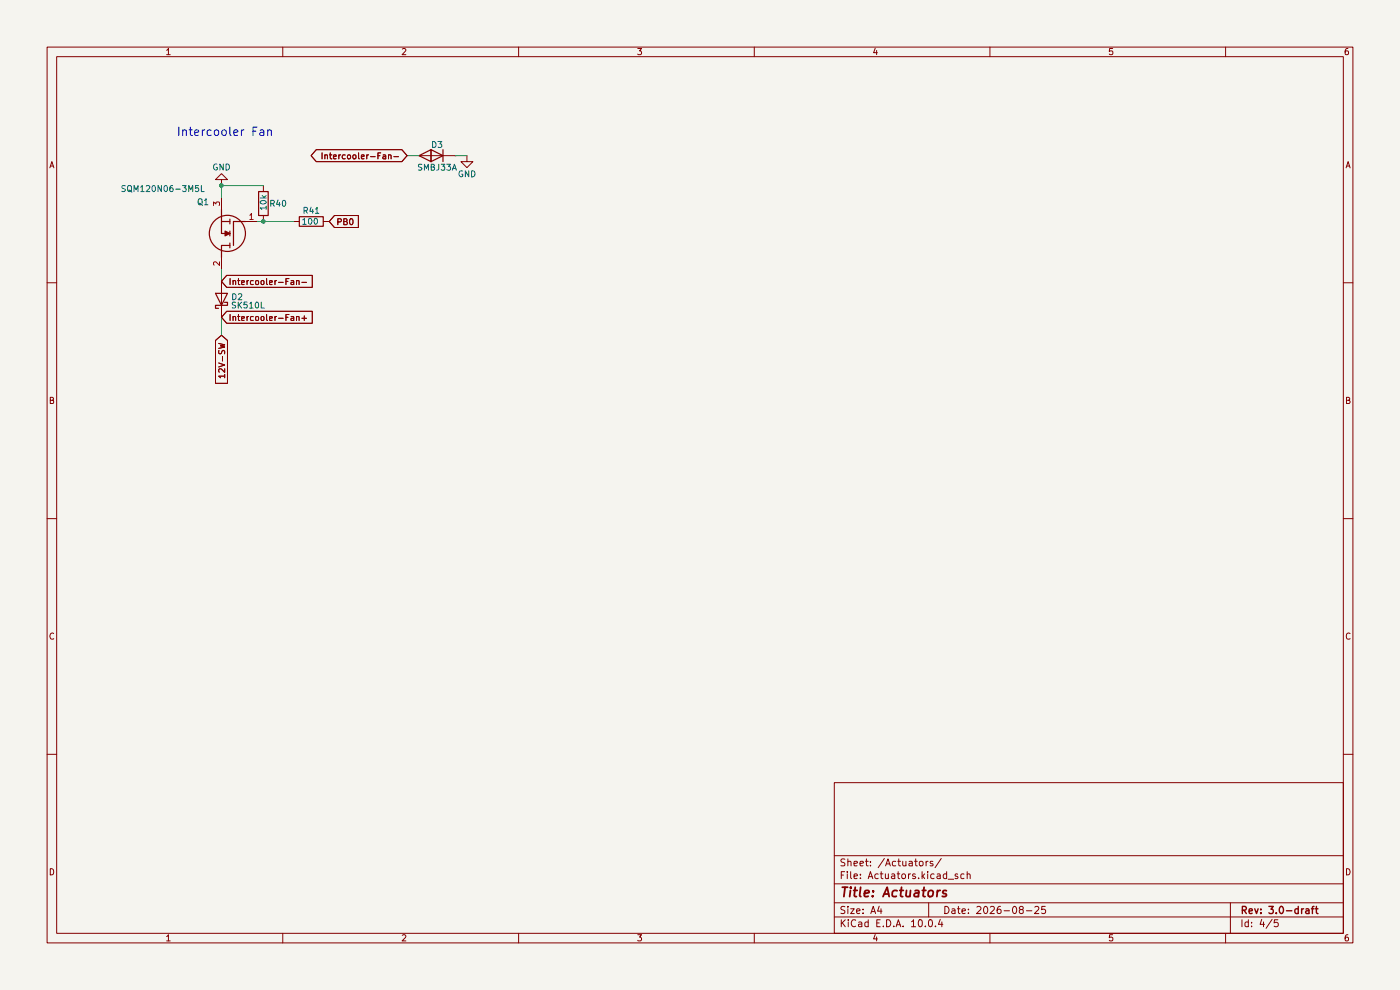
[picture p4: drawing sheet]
(kicad_sch
 (version 20260306)
 (generator "eeschema")
 (generator_version "10.0")
 (paper "A4")
 (title_block
  (title "Actuators")
  (date "2026-08-25")
  (rev "3.0-draft"))
 (lib_symbols
  (symbol "Device:D_Schottky"
   (pin_numbers (hide yes))
   (pin_names
    (offset 1.016) (hide yes)) (exclude_from_sim no) (in_bom yes) (on_board yes)
   (in_pos_files yes)
   (duplicate_pin_numbers_are_jumpers no)
   (property "Reference" "D" (at 0 2.54 0) (show_name no) (do_not_autoplace no) (effects (font (size 1.27 1.27))))
   (property "Value" "D_Schottky" (at 0 -2.54 0) (show_name no) (do_not_autoplace no) (effects (font (size 1.27 1.27))))
   (property "Footprint" "" (at 0 0 0) (show_name no) (do_not_autoplace no) (hide yes) (effects (font (size 1.27 1.27))))
   (property "Datasheet" "" (at 0 0 0) (show_name no) (do_not_autoplace no) (hide yes) (effects (font (size 1.27 1.27))))
   (property "Description" "Schottky diode" (at 0 0 0) (show_name no) (do_not_autoplace no) (hide yes) (effects (font (size 1.27 1.27))))
   (symbol "D_Schottky_0_1"
    (polyline (pts (xy -1.905 0.635) (xy -1.905 1.27) (xy -1.27 1.27) (xy -1.27 -1.27) (xy -0.635 -1.27) (xy -0.635 -0.635)) (stroke (width 0.254) (type default)) (fill (type none)))
    (polyline (pts (xy 1.27 1.27) (xy 1.27 -1.27) (xy -1.27 0) (xy 1.27 1.27)) (stroke (width 0.254) (type default)) (fill (type none)))
    (polyline (pts (xy 1.27 0) (xy -1.27 0)) (stroke (width 0) (type default)) (fill (type none))))
   (symbol "D_Schottky_1_1"
    (pin passive line (at -3.81 0 0) (length 2.54) (name "K" (effects (font (size 1.27 1.27)))) (number "1" (effects (font (size 1.27 1.27)))))
    (pin passive line (at 3.81 0 180) (length 2.54) (name "A" (effects (font (size 1.27 1.27)))) (number "2" (effects (font (size 1.27 1.27))))))
   (embedded_fonts no))
  (symbol "Device:D_TVS"
   (pin_numbers (hide yes))
   (pin_names
    (offset 0) (hide yes)) (exclude_from_sim no) (in_bom yes) (on_board yes)
   (in_pos_files yes)
   (duplicate_pin_numbers_are_jumpers no)
   (property "Reference" "D" (at 2.54 1.27 0) (show_name no) (do_not_autoplace no) (effects (font (size 1.27 1.27)) (justify left)))
   (property "Value" "D_TVS" (at 2.54 -1.27 0) (show_name no) (do_not_autoplace no) (effects (font (size 1.27 1.27)) (justify left)))
   (property "Footprint" "Diode_SMD:D_SMB" (at 0 0 0) (show_name no) (do_not_autoplace no) (hide yes) (effects (font (size 1.27 1.27))))
   (property "Datasheet" "" (at 0 0 0) (show_name no) (do_not_autoplace no) (hide yes) (effects (font (size 1.27 1.27))))
   (property "Description" "TVS, Pin1=Kathode oben" (at 0 0 0) (show_name no) (do_not_autoplace no) (hide yes) (effects (font (size 1.27 1.27))))
   (symbol "D_TVS_0_1"
    (polyline (pts (xy -1.27 1.27) (xy 1.27 1.27) (xy 0 3.81) (xy -1.27 1.27)) (stroke (width 0.254) (type default)) (fill (type none)))
    (polyline (pts (xy -1.27 1.27) (xy 1.27 1.27) (xy 0 -1.27) (xy -1.27 1.27)) (stroke (width 0.254) (type default)) (fill (type none)))
    (polyline (pts (xy -1.27 -1.27) (xy 1.27 -1.27)) (stroke (width 0.254) (type default)) (fill (type none)))
    (polyline (pts (xy 0 -3.81) (xy 0 3.81)) (stroke (width 0) (type default)) (fill (type none))))
   (symbol "D_TVS_1_1"
    (pin passive line (at 0 3.81 270) (length 0) (name "~" (effects (font (size 1.27 1.27)))) (number "1" (effects (font (size 1.27 1.27)))))
    (pin passive line (at 0 -3.81 90) (length 0) (name "~" (effects (font (size 1.27 1.27)))) (number "2" (effects (font (size 1.27 1.27))))))
   (embedded_fonts no))
  (symbol "Device:R"
   (pin_numbers (hide yes))
   (pin_names
    (offset 0)) (exclude_from_sim no) (in_bom yes) (on_board yes)
   (in_pos_files yes)
   (duplicate_pin_numbers_are_jumpers no)
   (property "Reference" "R" (at 2.032 0 90) (show_name no) (do_not_autoplace no) (effects (font (size 1.27 1.27))))
   (property "Value" "R" (at 0 0 90) (show_name no) (do_not_autoplace no) (effects (font (size 1.27 1.27))))
   (property "Footprint" "" (at -1.778 0 90) (show_name no) (do_not_autoplace no) (hide yes) (effects (font (size 1.27 1.27))))
   (property "Datasheet" "" (at 0 0 0) (show_name no) (do_not_autoplace no) (hide yes) (effects (font (size 1.27 1.27))))
   (property "Description" "Resistor" (at 0 0 0) (show_name no) (do_not_autoplace no) (hide yes) (effects (font (size 1.27 1.27))))
   (symbol "R_0_1"
    (rectangle (start -1.016 -2.54) (end 1.016 2.54) (stroke (width 0.254) (type default)) (fill (type none))))
   (symbol "R_1_1"
    (pin passive line (at 0 3.81 270) (length 1.27) (name "" (effects (font (size 1.27 1.27)))) (number "1" (effects (font (size 1.27 1.27)))))
    (pin passive line (at 0 -3.81 90) (length 1.27) (name "" (effects (font (size 1.27 1.27)))) (number "2" (effects (font (size 1.27 1.27))))))
   (embedded_fonts no))
  (symbol "KiCad-slef:IRLB8721PBF"
   (pin_names (hide yes)) (exclude_from_sim no) (in_bom yes) (on_board yes)
   (in_pos_files yes)
   (duplicate_pin_numbers_are_jumpers no)
   (property "Reference" "Q" (at 11.43 3.81 0) (show_name no) (do_not_autoplace no) (effects (font (size 1.27 1.27)) (justify left top)))
   (property "Value" "IRLB8721PBF" (at 11.43 1.27 0) (show_name no) (do_not_autoplace no) (effects (font (size 1.27 1.27)) (justify left top)))
   (property "Footprint" "TO254P483X1016X1994-3P" (at 11.43 -98.73 0) (show_name no) (do_not_autoplace no) (hide yes) (effects (font (size 1.27 1.27)) (justify left top)))
   (property "Datasheet" "http://uk.rs-online.com/web/p/products/7259322" (at 11.43 -198.73 0) (show_name no) (do_not_autoplace no) (hide yes) (effects (font (size 1.27 1.27)) (justify left top)))
   (property "Description" "Infineon IRLB8721PBF N-Channel MOSFET, 62 A, 30 V HEXFET, 3-Pin TO-220AB" (at 0 0 0) (show_name no) (do_not_autoplace no) (hide yes) (effects (font (size 1.27 1.27))))
   (property "Height" "4.83" (at 11.43 -398.73 0) (show_name no) (do_not_autoplace no) (hide yes) (effects (font (size 1.27 1.27)) (justify left top)))
   (property "Manufacturer_Name" "Infineon" (at 11.43 -498.73 0) (show_name no) (do_not_autoplace no) (hide yes) (effects (font (size 1.27 1.27)) (justify left top)))
   (property "Manufacturer_Part_Number" "IRLB8721PBF" (at 11.43 -598.73 0) (show_name no) (do_not_autoplace no) (hide yes) (effects (font (size 1.27 1.27)) (justify left top)))
   (property "Mouser Part Number" "942-IRLB8721PBF" (at 11.43 -698.73 0) (show_name no) (do_not_autoplace no) (hide yes) (effects (font (size 1.27 1.27)) (justify left top)))
   (property "Mouser Price/Stock" "https://www.mouser.co.uk/ProductDetail/Infineon-Technologies/IRLB8721PBF?qs=9%252BKlkBgLFf0T58WYx%2FAl5A%3D%3D" (at 11.43 -798.73 0) (show_name no) (do_not_autoplace no) (hide yes) (effects (font (size 1.27 1.27)) (justify left top)))
   (property "Arrow Part Number" "IRLB8721PBF" (at 11.43 -898.73 0) (show_name no) (do_not_autoplace no) (hide yes) (effects (font (size 1.27 1.27)) (justify left top)))
   (property "Arrow Price/Stock" "https://www.arrow.com/en/products/irlb8721pbf/infineon-technologies-ag?utm_currency=USD&region=europe" (at 11.43 -998.73 0) (show_name no) (do_not_autoplace no) (hide yes) (effects (font (size 1.27 1.27)) (justify left top)))
   (symbol "IRLB8721PBF_1_1"
    (polyline (pts (xy 2.54 0) (xy 5.08 0)) (stroke (width 0.254) (type default)) (fill (type none)))
    (polyline (pts (xy 5.08 5.08) (xy 5.08 0)) (stroke (width 0.254) (type default)) (fill (type none)))
    (polyline (pts (xy 5.842 5.588) (xy 5.842 4.572)) (stroke (width 0.254) (type default)) (fill (type none)))
    (polyline (pts (xy 5.842 2.54) (xy 6.858 3.048) (xy 6.858 2.032) (xy 5.842 2.54)) (stroke (width 0.254) (type default)) (fill (type outline)))
    (polyline (pts (xy 5.842 2.032) (xy 5.842 3.048)) (stroke (width 0.254) (type default)) (fill (type none)))
    (polyline (pts (xy 5.842 0) (xy 7.62 0)) (stroke (width 0.254) (type default)) (fill (type none)))
    (polyline (pts (xy 5.842 -0.508) (xy 5.842 0.508)) (stroke (width 0.254) (type default)) (fill (type none)))
    (circle (center 6.35 2.54) (radius 3.81) (stroke (width 0.254) (type default)) (fill (type none)))
    (polyline (pts (xy 7.62 5.08) (xy 5.842 5.08)) (stroke (width 0.254) (type default)) (fill (type none)))
    (polyline (pts (xy 7.62 5.08) (xy 7.62 7.62)) (stroke (width 0.254) (type default)) (fill (type none)))
    (polyline (pts (xy 7.62 2.54) (xy 5.842 2.54)) (stroke (width 0.254) (type default)) (fill (type none)))
    (polyline (pts (xy 7.62 2.54) (xy 7.62 -2.54)) (stroke (width 0.254) (type default)) (fill (type none)))
    (pin passive line (at 0 0 0) (length 2.54) (name "G" (effects (font (size 1.27 1.27)))) (number "1" (effects (font (size 1.27 1.27)))))
    (pin passive line (at 7.62 10.16 270) (length 2.54) (name "D" (effects (font (size 1.27 1.27)))) (number "2" (effects (font (size 1.27 1.27)))))
    (pin passive line (at 7.62 -5.08 90) (length 2.54) (name "S" (effects (font (size 1.27 1.27)))) (number "3" (effects (font (size 1.27 1.27))))))
   (embedded_fonts no))
  (symbol "power:GND"
   (power global)
   (pin_names
    (offset 0)) (exclude_from_sim no) (in_bom yes) (on_board yes)
   (in_pos_files yes)
   (duplicate_pin_numbers_are_jumpers no)
   (property "Reference" "#PWR" (at 0 -6.35 0) (show_name no) (do_not_autoplace no) (hide yes) (effects (font (size 1.27 1.27))))
   (property "Value" "GND" (at 0 -3.81 0) (show_name no) (do_not_autoplace no) (effects (font (size 1.27 1.27))))
   (property "Footprint" "" (at 0 0 0) (show_name no) (do_not_autoplace no) (hide yes) (effects (font (size 1.27 1.27))))
   (property "Datasheet" "" (at 0 0 0) (show_name no) (do_not_autoplace no) (hide yes) (effects (font (size 1.27 1.27))))
   (property "Description" "Power symbol creates a global label with name \"GND\" , ground" (at 0 0 0) (show_name no) (do_not_autoplace no) (hide yes) (effects (font (size 1.27 1.27))))
   (symbol "GND_0_1"
    (polyline (pts (xy 0 0) (xy 0 -1.27) (xy 1.27 -1.27) (xy 0 -2.54) (xy -1.27 -1.27) (xy 0 -1.27)) (stroke (width 0) (type default)) (fill (type none))))
   (symbol "GND_1_1"
    (pin power_in line (at 0 0 270) (length 0) (hide yes) (name "GND" (effects (font (size 1.27 1.27)))) (number "1" (effects (font (size 1.27 1.27))))))
   (embedded_fonts no)))
 (text "Intercooler Fan"
  (exclude_from_sim no)
  (at 47.752 28.194 0)
  (effects (font (size 1.778 1.778))))
 (junction
  (at 46.99 39.37)
  (diameter 0)
  (color 0 0 0 0))
 (junction
  (at 55.88 46.99)
  (diameter 0)
  (color 0 0 0 0))
 (wire
  (pts (xy 46.99 57.15) (xy 46.99 59.69))
  (stroke (width 0) (type default)))
 (wire
  (pts (xy 46.99 67.31) (xy 46.99 71.12))
  (stroke (width 0) (type default)))
 (wire
  (pts (xy 55.88 46.99) (xy 62.23 46.99))
  (stroke (width 0) (type default)))
 (wire
  (pts (xy 54.61 46.99) (xy 55.88 46.99))
  (stroke (width 0) (type default)))
 (wire
  (pts (xy 46.99 39.37) (xy 55.88 39.37))
  (stroke (width 0) (type default)))
 (wire
  (pts (xy 96.52 33.02) (xy 99.06 33.02))
  (stroke (width 0) (type default)))
 (wire
  (pts (xy 88.9 33.02) (xy 86.36 33.02))
  (stroke (width 0) (type default)))
 (wire
  (pts (xy 46.99 39.37) (xy 46.99 41.91))
  (stroke (width 0) (type default)))
 (global_label "Intercooler-Fan-"
  (shape bidirectional)
  (at 86.36 33.02 180)
  (fields_autoplaced yes)
  (effects (font (size 1.27 1.27)) (justify right))
  (property "Intersheetrefs" "${INTERSHEET_REFS}" (at 86.36 33.02 0) (hide yes) (show_name no) (do_not_autoplace no) (effects (font (size 1.27 1.27)) (justify right))))
 (global_label "12V-SW"
  (shape input)
  (at 46.99 71.12 270)
  (fields_autoplaced yes)
  (effects (font (size 1.27 1.27)) (justify right))
  (property "Intersheetrefs" "${INTERSHEET_REFS}" (at 46.99 78.0361 90) (hide yes) (show_name no) (do_not_autoplace no) (effects (font (size 1.27 1.27)) (justify right))))
 (global_label "Intercooler-Fan-"
  (shape input)
  (at 46.99 59.69 0)
  (fields_autoplaced yes)
  (effects (font (size 1.27 1.27)) (justify left))
  (property "Intersheetrefs" "${INTERSHEET_REFS}" (at 66.7875 59.69 0) (hide yes) (show_name no) (do_not_autoplace no) (effects (font (size 1.27 1.27)) (justify left))))
 (global_label "PB0"
  (shape input)
  (at 69.85 46.99 0)
  (fields_autoplaced yes)
  (effects (font (size 1.27 1.27)) (justify left))
  (property "Intersheetrefs" "${INTERSHEET_REFS}" (at 76.5847 46.99 0) (hide yes) (show_name no) (do_not_autoplace no) (effects (font (size 1.27 1.27)) (justify left))))
 (global_label "Intercooler-Fan+"
  (shape input)
  (at 46.99 67.31 0)
  (fields_autoplaced yes)
  (effects (font (size 1.27 1.27)) (justify left))
  (property "Intersheetrefs" "${INTERSHEET_REFS}" (at 66.7875 67.31 0) (hide yes) (show_name no) (do_not_autoplace no) (effects (font (size 1.27 1.27)) (justify left))))
 (symbol
  (lib_id "Device:R")
  (at 55.88 43.18 180)
  (unit 1)
  (body_style 1)
  (exclude_from_sim no)
  (in_bom yes)
  (on_board yes)
  (in_pos_files yes)
  (dnp no)
  (property "Reference" "R40" (at 60.96 43.18 0) (show_name no) (do_not_autoplace no) (effects (font (size 1.27 1.27)) (justify left)))
  (property "Value" "10k" (at 55.88 41.148 90) (show_name no) (do_not_autoplace no) (effects (font (size 1.27 1.27)) (justify left)))
  (property "Footprint" "Resistor_SMD:R_1206_3216Metric" (at 57.658 43.18 90) (hide yes) (show_name no) (do_not_autoplace no) (effects (font (size 1.27 1.27))))
  (property "Datasheet" "" (at 55.88 43.18 0) (hide yes) (show_name no) (do_not_autoplace no) (effects (font (size 1.27 1.27))))
  (property "Description" "Widerstand 10k ±1% 0.25W 1206 AEC-Q200" (at 55.88 43.18 0) (hide yes) (show_name no) (do_not_autoplace no) (effects (font (size 1.27 1.27))))
  (property "Digikey Part Number" "13-RC1206FR-7W10KLTR-ND" (at 55.88 43.18 0) (hide yes) (show_name no) (do_not_autoplace no) (effects (font (size 1.27 1.27))))
  (property "Manufacturer_Name" "Yageo" (at 55.88 43.18 0) (hide yes) (show_name no) (do_not_autoplace no) (effects (font (size 1.27 1.27))))
  (property "Manufacturer_Part_Number" "RC1206FR-7W10KL" (at 55.88 43.18 0) (hide yes) (show_name no) (do_not_autoplace no) (effects (font (size 1.27 1.27))))
  (property "URL" "https://www.digikey.com/en/products/detail/yageo/RC1206FR-7W10KL/12698813" (at 55.88 43.18 0) (hide yes) (show_name no) (do_not_autoplace no) (effects (font (size 1.27 1.27))))
  (property "Supplier" "DigiKey" (at 55.88 43.18 0) (hide yes) (show_name no) (do_not_autoplace no) (effects (font (size 1.27 1.27))))
  (pin "1")
  (pin "2")
  (instances (project "ECU" (path "" (reference "R109") (unit 1))) (project "sensor-module" (path "" (reference "R40") (unit 1)))))
 (symbol
  (lib_id "power:GND")
  (at 46.99 39.37 180)
  (unit 1)
  (body_style 1)
  (exclude_from_sim no)
  (in_bom yes)
  (on_board yes)
  (in_pos_files yes)
  (dnp no)
  (property "Reference" "#PWR058" (at 46.99 33.02 0) (hide yes) (show_name no) (do_not_autoplace no) (effects (font (size 1.27 1.27))))
  (property "Value" "GND" (at 46.99 35.47 0) (show_name no) (do_not_autoplace no) (effects (font (size 1.27 1.27))))
  (property "Footprint" "" (at 46.99 39.37 0) (hide yes) (show_name no) (do_not_autoplace no) (effects (font (size 1.27 1.27))))
  (property "Datasheet" "" (at 46.99 39.37 0) (hide yes) (show_name no) (do_not_autoplace no) (effects (font (size 1.27 1.27))))
  (property "Description" "" (at 46.99 39.37 0) (hide yes) (show_name no) (do_not_autoplace no) (effects (font (size 1.27 1.27))))
  (pin "1")
  (instances (project "ECU" (path "" (reference "#PWR0207") (unit 1))) (project "sensor-module" (path "" (reference "#PWR058") (unit 1)))))
 (symbol
  (lib_id "Device:D_TVS")
  (at 92.71 33.02 90)
  (unit 1)
  (body_style 1)
  (exclude_from_sim no)
  (in_bom yes)
  (on_board yes)
  (in_pos_files yes)
  (dnp no)
  (property "Reference" "D3" (at 92.71 30.72 90) (show_name no) (do_not_autoplace no) (effects (font (size 1.27 1.27))))
  (property "Value" "SMBJ33A" (at 92.71 35.52 90) (show_name no) (do_not_autoplace no) (effects (font (size 1.27 1.27))))
  (property "Footprint" "Diode_SMD:D_SMB" (at 92.71 33.02 0) (hide yes) (show_name no) (do_not_autoplace no) (effects (font (size 1.27 1.27)) (justify left)))
  (property "Datasheet" "" (at 92.71 33.02 0) (hide yes) (show_name no) (do_not_autoplace no) (effects (font (size 1.27 1.27)) (justify left)))
  (property "Description" "TVS 33V unidirektional 600W SMB" (at 92.71 33.02 0) (hide yes) (show_name no) (do_not_autoplace no) (effects (font (size 1.27 1.27)) (justify left)))
  (property "Digikey Part Number" "SMBJ33ALFCT-ND" (at 92.71 33.02 0) (hide yes) (show_name no) (do_not_autoplace no) (effects (font (size 1.27 1.27))))
  (property "Manufacturer_Part_Number" "SMBJ33A" (at 92.71 33.02 0) (hide yes) (show_name no) (do_not_autoplace no) (effects (font (size 1.27 1.27))))
  (property "Manufacturer_Name" "Littelfuse" (at 92.71 33.02 0) (hide yes) (show_name no) (do_not_autoplace no) (effects (font (size 1.27 1.27))))
  (property "Supplier" "DigiKey" (at 92.71 33.02 0) (hide yes) (show_name no) (do_not_autoplace no) (effects (font (size 1.27 1.27))))
  (pin "1")
  (pin "2")
  (instances (project "ECU" (path "" (reference "D220") (unit 1))) (project "sensor-module" (path "" (reference "D3") (unit 1)))))
 (symbol
  (lib_id "KiCad-slef:IRLB8721PBF")
  (at 54.61 46.99 180)
  (unit 1)
  (body_style 1)
  (exclude_from_sim no)
  (in_bom yes)
  (on_board yes)
  (in_pos_files yes)
  (dnp no)
  (fields_autoplaced yes)
  (property "Reference" "Q1" (at 44.45 42.85 0) (show_name no) (do_not_autoplace no) (effects (font (size 1.27 1.27)) (justify left)))
  (property "Value" "SQM120N06-3M5L" (at 43.55 40.05 0) (show_name no) (do_not_autoplace no) (effects (font (size 1.27 1.27)) (justify left)))
  (property "Footprint" "Package_TO_SOT_SMD:TO-263-2" (at 43.18 -51.74 0) (hide yes) (show_name no) (do_not_autoplace no) (effects (font (size 1.27 1.27)) (justify left top)))
  (property "Datasheet" "http://uk.rs-online.com/web/p/products/7259322" (at 43.18 -151.74 0) (hide yes) (show_name no) (do_not_autoplace no) (effects (font (size 1.27 1.27)) (justify left top)))
  (property "Description" "SQM120N06-3M5L" (at 54.61 46.99 0) (hide yes) (show_name no) (do_not_autoplace no) (effects (font (size 1.27 1.27))))
  (property "Height" "4.83" (at 43.18 -351.74 0) (hide yes) (show_name no) (do_not_autoplace no) (effects (font (size 1.27 1.27)) (justify left top)))
  (property "Manufacturer_Name" "Vishay Siliconix" (at 43.18 -451.74 0) (hide yes) (show_name no) (do_not_autoplace no) (effects (font (size 1.27 1.27)) (justify left top)))
  (property "Manufacturer_Part_Number" "SQM120N06-3M5L_GE3" (at 43.18 -551.74 0) (hide yes) (show_name no) (do_not_autoplace no) (effects (font (size 1.27 1.27)) (justify left top)))
  (property "Mouser Part Number" "942-IRLB8721PBF" (at 43.18 -651.74 0) (hide yes) (show_name no) (do_not_autoplace no) (effects (font (size 1.27 1.27)) (justify left top)))
  (property "Mouser Price/Stock" "https://www.mouser.co.uk/ProductDetail/Infineon-Technologies/IRLB8721PBF?qs=9%252BKlkBgLFf0T58WYx%2FAl5A%3D%3D" (at 43.18 -751.74 0) (hide yes) (show_name no) (do_not_autoplace no) (effects (font (size 1.27 1.27)) (justify left top)))
  (property "Arrow Part Number" "IRLB8721PBF" (at 43.18 -851.74 0) (hide yes) (show_name no) (do_not_autoplace no) (effects (font (size 1.27 1.27)) (justify left top)))
  (property "Arrow Price/Stock" "https://www.arrow.com/en/products/irlb8721pbf/infineon-technologies-ag?utm_currency=USD&region=europe" (at 43.18 -951.74 0) (hide yes) (show_name no) (do_not_autoplace no) (effects (font (size 1.27 1.27)) (justify left top)))
  (property "BOM Comments" "Ersatz: IPB80N06S4L-07 discontinued (Infineon PCN 2023)" (at 54.61 46.99 0) (hide yes) (show_name no) (do_not_autoplace no) (effects (font (size 1.27 1.27))))
  (property "Digikey Part Number" "SQM120N06-3M5L_GE3CT-ND" (at 54.61 46.99 0) (hide yes) (show_name no) (do_not_autoplace no) (effects (font (size 1.27 1.27))))
  (property "Supplier" "DigiKey" (at 54.61 46.99 0) (hide yes) (show_name no) (do_not_autoplace no) (effects (font (size 1.27 1.27))))
  (pin "1")
  (pin "3")
  (pin "2")
  (instances (project "ECU" (path "" (reference "Q7") (unit 1))) (project "sensor-module" (path "" (reference "Q1") (unit 1)))))
 (symbol
  (lib_id "Device:D_Schottky")
  (at 46.99 63.5 90)
  (unit 1)
  (body_style 1)
  (exclude_from_sim no)
  (in_bom yes)
  (on_board yes)
  (in_pos_files yes)
  (dnp no)
  (property "Reference" "D2" (at 50.292 62.992 90) (show_name no) (do_not_autoplace no) (effects (font (size 1.27 1.27))))
  (property "Value" "SK510L" (at 52.578 64.77 90) (show_name no) (do_not_autoplace no) (effects (font (size 1.27 1.27))))
  (property "Footprint" "Diode_SMD:D_SMC" (at 46.99 63.5 0) (hide yes) (show_name no) (do_not_autoplace no) (effects (font (size 1.27 1.27))))
  (property "Datasheet" "" (at 46.99 63.5 0) (hide yes) (show_name no) (do_not_autoplace no) (effects (font (size 1.27 1.27))))
  (property "Description" "Schottky 5A 100V SMC" (at 46.99 63.5 0) (hide yes) (show_name no) (do_not_autoplace no) (effects (font (size 1.27 1.27))))
  (property "Digikey Part Number" "SK510L-TPMSCT-ND" (at 46.99 63.5 0) (hide yes) (show_name no) (do_not_autoplace no) (effects (font (size 1.27 1.27))))
  (property "Manufacturer_Name" "MCC" (at 46.99 63.5 0) (hide yes) (show_name no) (do_not_autoplace no) (effects (font (size 1.27 1.27))))
  (property "Manufacturer_Part_Number" "SK510L-TP" (at 46.99 63.5 0) (hide yes) (show_name no) (do_not_autoplace no) (effects (font (size 1.27 1.27))))
  (property "URL" "https://www.digikey.com/product-detail/en/diodes-incorporated/DFLS2100-7/DFLS2100-7DICT-ND/3451552" (at 46.99 63.5 0) (hide yes) (show_name no) (do_not_autoplace no) (effects (font (size 1.27 1.27))))
  (property "BOM Comments" "Ersatz fuer SS5P10 (TO-277-Package passte nicht zu SMC-Footprint)" (at 46.99 63.5 0) (hide yes) (show_name no) (do_not_autoplace no) (effects (font (size 1.27 1.27))))
  (property "Supplier" "DigiKey" (at 46.99 63.5 0) (hide yes) (show_name no) (do_not_autoplace no) (effects (font (size 1.27 1.27))))
  (pin "1")
  (pin "2")
  (instances (project "ECU" (path "" (reference "D31") (unit 1))) (project "sensor-module" (path "" (reference "D2") (unit 1)))))
 (symbol
  (lib_id "power:GND")
  (at 99.06 33.02 0)
  (unit 1)
  (body_style 1)
  (exclude_from_sim no)
  (in_bom no)
  (on_board yes)
  (in_pos_files yes)
  (dnp no)
  (property "Reference" "#PWR059" (at 99.06 29.21 0) (hide yes) (show_name no) (do_not_autoplace no) (effects (font (size 1.27 1.27)) (justify left)))
  (property "Value" "GND" (at 99.06 36.92 0) (show_name no) (do_not_autoplace no) (effects (font (size 1.27 1.27))))
  (property "Footprint" "" (at 99.06 33.02 0) (hide yes) (show_name no) (do_not_autoplace no) (effects (font (size 1.27 1.27)) (justify left)))
  (property "Datasheet" "" (at 99.06 33.02 0) (hide yes) (show_name no) (do_not_autoplace no) (effects (font (size 1.27 1.27)) (justify left)))
  (property "Description" "" (at 99.06 33.02 0) (hide yes) (show_name no) (do_not_autoplace no) (effects (font (size 1.27 1.27)) (justify left)))
  (pin "1")
  (instances (project "ECU" (path "" (reference "#PWR1308") (unit 1))) (project "sensor-module" (path "" (reference "#PWR059") (unit 1)))))
 (symbol
  (lib_id "Device:R")
  (at 66.04 46.99 90)
  (unit 1)
  (body_style 1)
  (exclude_from_sim no)
  (in_bom yes)
  (on_board yes)
  (in_pos_files yes)
  (dnp no)
  (property "Reference" "R41" (at 66.04 44.69 90) (show_name no) (do_not_autoplace no) (effects (font (size 1.27 1.27))))
  (property "Value" "100" (at 65.786 46.99 90) (show_name no) (do_not_autoplace no) (effects (font (size 1.27 1.27))))
  (property "Footprint" "KiCad-self:ERJ6ENF1000V" (at 66.04 48.768 90) (hide yes) (show_name no) (do_not_autoplace no) (effects (font (size 1.27 1.27))))
  (property "Datasheet" "http://docs-europe.electrocomponents.com/webdocs/13ba/0900766b813ba21b.pdf" (at 66.04 46.99 0) (hide yes) (show_name no) (do_not_autoplace no) (effects (font (size 1.27 1.27))))
  (property "Description" "Widerstand 100Ω ±1% 0.125W 0805" (at 66.04 46.99 0) (hide yes) (show_name no) (do_not_autoplace no) (effects (font (size 1.27 1.27))))
  (property "Height" "0.7" (at 462.23 33.02 0) (hide yes) (show_name no) (do_not_autoplace no) (effects (font (size 1.27 1.27)) (justify left top)))
  (property "Manufacturer_Name" "Panasonic" (at 562.23 33.02 0) (hide yes) (show_name no) (do_not_autoplace no) (effects (font (size 1.27 1.27)) (justify left top)))
  (property "Manufacturer_Part_Number" "ERJ-6ENF1000V" (at 662.23 33.02 0) (hide yes) (show_name no) (do_not_autoplace no) (effects (font (size 1.27 1.27)) (justify left top)))
  (property "Mouser Part Number" "" (at 762.23 33.02 0) (hide yes) (show_name no) (do_not_autoplace no) (effects (font (size 1.27 1.27)) (justify left top)))
  (property "Mouser Price/Stock" "" (at 862.23 33.02 0) (hide yes) (show_name no) (do_not_autoplace no) (effects (font (size 1.27 1.27)) (justify left top)))
  (property "Arrow Part Number" "ERJ6ENF1000V" (at 962.23 33.02 0) (hide yes) (show_name no) (do_not_autoplace no) (effects (font (size 1.27 1.27)) (justify left top)))
  (property "Arrow Price/Stock" "https://www.arrow.com/en/products/erj-6enf1000v/panasonic?region=nac" (at 1062.23 33.02 0) (hide yes) (show_name no) (do_not_autoplace no) (effects (font (size 1.27 1.27)) (justify left top)))
  (property "Digikey Part Number" "P100CCT-ND" (at 66.04 46.99 0) (hide yes) (show_name no) (do_not_autoplace no) (effects (font (size 1.27 1.27))))
  (property "Supplier" "DigiKey" (at 66.04 46.99 0) (hide yes) (show_name no) (do_not_autoplace no) (effects (font (size 1.27 1.27))))
  (pin "1")
  (pin "2")
  (instances (project "ECU" (path "" (reference "R110") (unit 1))) (project "sensor-module" (path "" (reference "R41") (unit 1))))))
